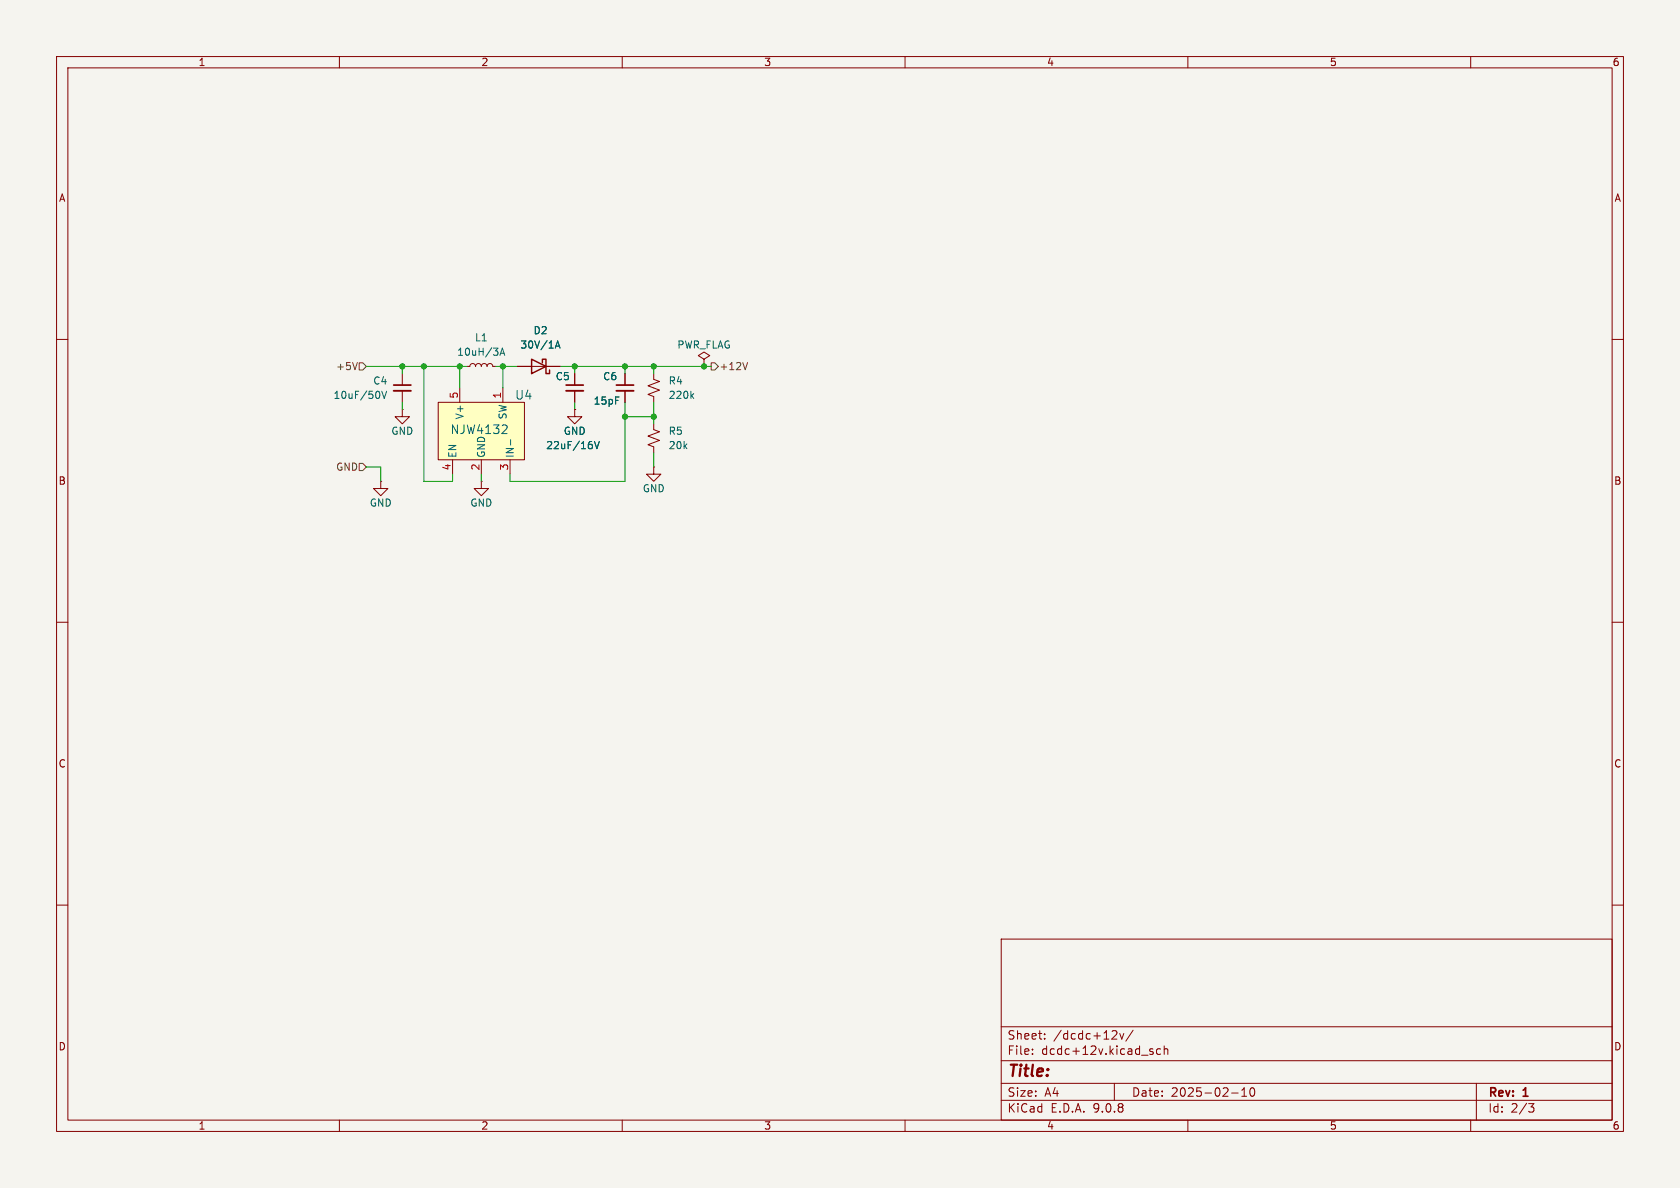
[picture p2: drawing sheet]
<svg xmlns="http://www.w3.org/2000/svg" width="297mm" height="210mm" viewBox="0 0 297 210" stroke-linecap="round" stroke-linejoin="round" font-family="sans-serif">
<path d="M0 0h297v210h-297z" fill="#f5f4ef" stroke="#f5f4ef" stroke-width=".18"/>
<g fill="none" stroke="#840000" stroke-width=".18">
<path d="M10 10h277v190h-277zM12 12h273v186h-273zM60 10v2M110 10v2M160 10v2M210 10v2M260 10v2M10 60h2M71.1 72.4v1.3h1.3l-1.3 1.2-1.3-1.2h1.3M71.1 72.4h.1M71.1 66v2.1M71.1 69.1v2"/>
<path d="M82.5 64.8h.6l.1-.4 .4-.1 .3 .1 .2 .4 .1-.4 .4-.1 .3 .1 .2 .4 .1-.4 .4-.1 .4 .1 .1 .4 .2-.4 .3-.1 .4 .1 .1 .4h.5M91.4 64.8h7.7M101.6 72.4v1.3h1.3l-1.3 1.2-1.3-1.2h1.3M101.6 72.4h.1M101.6 66v2.1M101.6 69.1v2M110.5 66v2.1M110.5 69.1v2M115.6 74.9v1l1 .4-2 .8 2 .8-2 .7 1 .4v1M115.6 66v1.1l1 .3-2 .8 2 .8-2 .7 1 .4v1M124.5 63.5l1-.6-1-.7-1.1 .7 1.1 .6v1.3M124.5 64.8h.1"/>
<path d="M285 60h2M67.3 85.1v1.3h1.3l-1.3 1.2-1.3-1.2h1.3M67.3 85.1h.1M115.6 82.6v1.2h1.2l-1.2 1.3-1.3-1.3h1.3M115.6 82.6h.1M10 110h2M285 110h2M10 160h2M177 166h108v32h-108zM285 160h2M60 198v2M110 198v2"/>
<path d="M160 198v2M177 194.5h108M177 191.5h108M177 187.5h108M177 181.5h108M182.5 186.3v.1M182.5 185.5v.1M184.7 183.6v.1M184.7 182.8v.1M196.8 182.2l.5 .1 .2 .3-1 1.1h1M197 191.5v3M198 182.7l.3 1 .4-1"/>
<path d="M200.3 182.1l-1.3 2M203.5 185.9l.3 .1 .1 .2-.2 .2h-.3M203.5 185.4l.3 .1M205.2 185.5l-.5-.1-.2 .3v.4l.1 .2h.6M205.8 185.5l.2-.1 .4 .1 .1 .9M205.8 184.9v1.5M210 198v2M217.7 193.2h1.2M219.5 193.8h.9M219.5 192.7l.5-.4v1.5M221.1 192.4l.2-.1a.81 .81 0 0 1 .6 .6 .81 .81 0 0 1-.3 .8l-.1 .1a.81 .81 0 0 1-.4-1.4zM260 198v2"/>
<path d="M261 191.5v6.5M270.2 195.1h1l-.5 .6 .4 .1 .1 .5-.3 .3h-.4"/>
</g>
<path d="M69.6 68.1h3M100.1 68.1h3M109 68.1h3" fill="none" stroke="#840000" stroke-width=".3"/>
<path d="M69.6 69.1h3M100.1 69.1h3M109 69.1h3" fill="none" stroke="#840000" stroke-width=".33"/>
<path d="M67.1 69.4v.8M67.5 69.2l.4 1.2 .4-1.2M88.4 62.8l.4-1.3 .4 1.3M88.5 62.4h.6M98.2 61.5l.4-1.2 .4 1.2M98.3 61.2h.6M104.7 78.7v.5M105.1 78l.4 1.3 .4-1.3M122.3 69.9l.3 .5M122.6 69.6l-.4 .5" fill="none" stroke="#006464" stroke-width=".18"/>
<path d="M94 63.5l2.5 1.3-2.5 1.2zM95.9 64.1v-.6h.6v2.5h.7v-.6" fill="none" stroke="#840000" stroke-width=".25"/>
<path d="M77.5 71.1h15.2v10.2h-15.2z" fill="#ffffc2"/>
<g fill="none" stroke="#840000" stroke-width=".18">
<path d="M77.5 71.1h15.2v10.2h-15.2zM81.3 68.6v2.5M88.9 68.6v2.5M91.4 64.8h2.6M96.5 64.8h2.6M101.6 72.4h.1M101.6 66v2.1M101.6 69.1v2M110.5 66v2.1M110.5 69.1v2M80 81.3v2.5M85.1 85.1v1.3h1.3l-1.3 1.2-1.3-1.2h1.3"/>
<path d="M85.1 85.1h.1M85.1 81.3v2.5M90.2 81.3v2.5"/>
</g>
<path d="M89.5 75.2l.2 .2-.1 .4-.9 .8h1M90.3 77.7v1M98.2 61.5l.4-1.2 .4 1.2M98.3 61.2h.6M104.7 78.7v.5M105.1 78l.4 1.3 .4-1.3" fill="none" stroke="#006464" stroke-width=".18"/>
<path d="M63.2 64.1l-.4 1.2M63.5 64.1h.6l.7 .7-.7 .6h-.6zM125.7 64.1h.7l.6 .7-.6 .6h-.7zM132.2 64.1l-.5 1.2M63.5 81.9h.6l.7 .7-.7 .6h-.6z" fill="none" stroke="#725600" stroke-width=".18"/>
<g fill="none" stroke="#009600" stroke-width=".18">
<path d="M64.8 64.8h17.7M71.1 64.8v1.2M71.1 71.1v1.3M74.9 64.8v20.3h5.1v-1.3M81.3 64.8v3.8M87.6 64.8h3.8M88.9 64.8v3.8M99.1 64.8h26.6M101.6 64.8v1.2M101.6 71.1v1.3M110.5 64.8v1.2M110.5 71.1v14h-20.3v-1.3"/>
<path d="M110.5 73.7h5.1M115.6 64.8v1.2M115.6 71.1v3.8M64.8 82.6h2.5v2.5M85.1 83.8v1.3M115.6 80v2.6"/>
</g>
<g fill="#009600" stroke="#009600" stroke-width=".18">
<circle cx="110.5" cy="64.8" r=".46"/>
<circle cx="115.6" cy="73.7" r=".46"/>
<circle cx="110.5" cy="73.7" r=".46"/>
<circle cx="101.6" cy="64.8" r=".46"/>
<circle cx="115.6" cy="64.8" r=".46"/>
<circle cx="124.5" cy="64.8" r=".46"/>
<circle cx="81.3" cy="64.8" r=".46"/>
<circle cx="88.9" cy="64.8" r=".46"/>
<circle cx="74.9" cy="64.8" r=".46"/>
<circle cx="71.1" cy="64.8" r=".46"/>
</g>
<text font-size="2.8" fill="#840000" x="178" y="190.9">Title:</text>
<g font-size="2.1" fill="#006464">
<text x="91" y="70.8">U4</text>
<text x="79.6" y="76.9">NJW4132</text>
</g>
<g font-size="2.1" fill="#840000">
<text x="178" y="184">Sheet:</text>
<text x="186.2" y="184">/dcdc+12v/</text>
<text x="178" y="186.7">File:</text>
<text x="184.1" y="186.7">dcdc+12v.kicad_sch</text>
<text x="178" y="196.9">KiCad</text>
<text x="178" y="194.1">Size:</text>
<text x="184.7" y="194.1">A4</text>
<text x="185.7" y="196.9">E.D.A.</text>
<text x="193.3" y="196.9">9.0.8</text>
<text x="200" y="194.1">Date:</text>
<text x="207" y="194.1">2025-02-10</text>
<text x="263" y="194.3">Rev:</text>
<text x="263" y="196.9">Id:</text>
<text x="267.1" y="196.9">2/3</text>
<text x="269.4" y="194.3">1</text>
</g>
<g font-size="1.8" fill="#840000">
<text x="35" y="11.9">1</text>
<text x="85" y="11.9">2</text>
<text x="135" y="11.9">3</text>
<text x="185" y="11.9">4</text>
<text x="235" y="11.9">5</text>
<text x="285" y="11.9">6</text>
<text x="10.3" y="35.9">A</text>
<text x="285.3" y="35.9">A</text>
<text x="10.3" y="85.9">B</text>
<text x="285.3" y="85.9">B</text>
<text x="10.3" y="135.9">C</text>
<text x="285.3" y="135.9">C</text>
<text x="10.3" y="185.9">D</text>
<text x="285.3" y="185.9">D</text>
<text x="35" y="199.9">1</text>
<text x="85" y="199.9">2</text>
<text x="135" y="199.9">3</text>
<text x="185" y="199.9">4</text>
<text x="235" y="199.9">5</text>
<text x="285" y="199.9">6</text>
</g>
<g font-size="1.8" fill="#006464">
<text x="94.2" y="59.3">D2</text>
<text x="80.7" y="63.1">10uH/3A</text>
<text x="83.9" y="60.6">L1</text>
<text x="91.9" y="61.8">30V/1A</text>
<text x="119.6" y="61.8">PWR_FLAG</text>
<text x="58.9" y="70.7">10uF/50V</text>
<text x="65.9" y="68.2">C4</text>
<text x="98.1" y="67.4">C5</text>
<text x="104.9" y="71.7">15pF</text>
<text x="106.5" y="67.4">C6</text>
<text x="118.1" y="68.2">R4</text>
<text x="118.1" y="70.7">220k</text>
<text x="69.1" y="77.1">GND</text>
<text x="82.1" y="74.2" transform="rotate(-90 82.1 74.2)">V+</text>
<text x="89.8" y="74.2" transform="rotate(-90 89.8 74.2)">SW</text>
<text x="99.6" y="77.1">GND</text>
<text x="118.1" y="77.1">R5</text>
<text x="80.9" y="81" transform="rotate(-90 80.9 81)">EN</text>
<text x="86" y="81" transform="rotate(-90 86 81)">GND</text>
<text x="91" y="81" transform="rotate(-90 91 81)">IN-</text>
<text x="96.5" y="79.6">22uF/16V</text>
<text x="118.1" y="79.6">20k</text>
<text x="65.3" y="89.8">GND</text>
<text x="83.1" y="89.8">GND</text>
<text x="113.5" y="87.2">GND</text>
</g>
<g font-size="1.8" fill="#725600">
<text x="59.3" y="65.6">+5V</text>
<text x="127.1" y="65.6">+12V</text>
<text x="59.3" y="83.4">GND</text>
</g>
<g font-size="1.8" fill="#a90000">
<text x="81" y="70.6" transform="rotate(-90 81 70.6)">5</text>
<text x="88.6" y="70.6" transform="rotate(-90 88.6 70.6)">1</text>
<text x="79.8" y="83.3" transform="rotate(-90 79.8 83.3)">4</text>
<text x="84.8" y="83.3" transform="rotate(-90 84.8 83.3)">2</text>
<text x="89.9" y="83.3" transform="rotate(-90 89.9 83.3)">3</text>
</g>
</svg>
